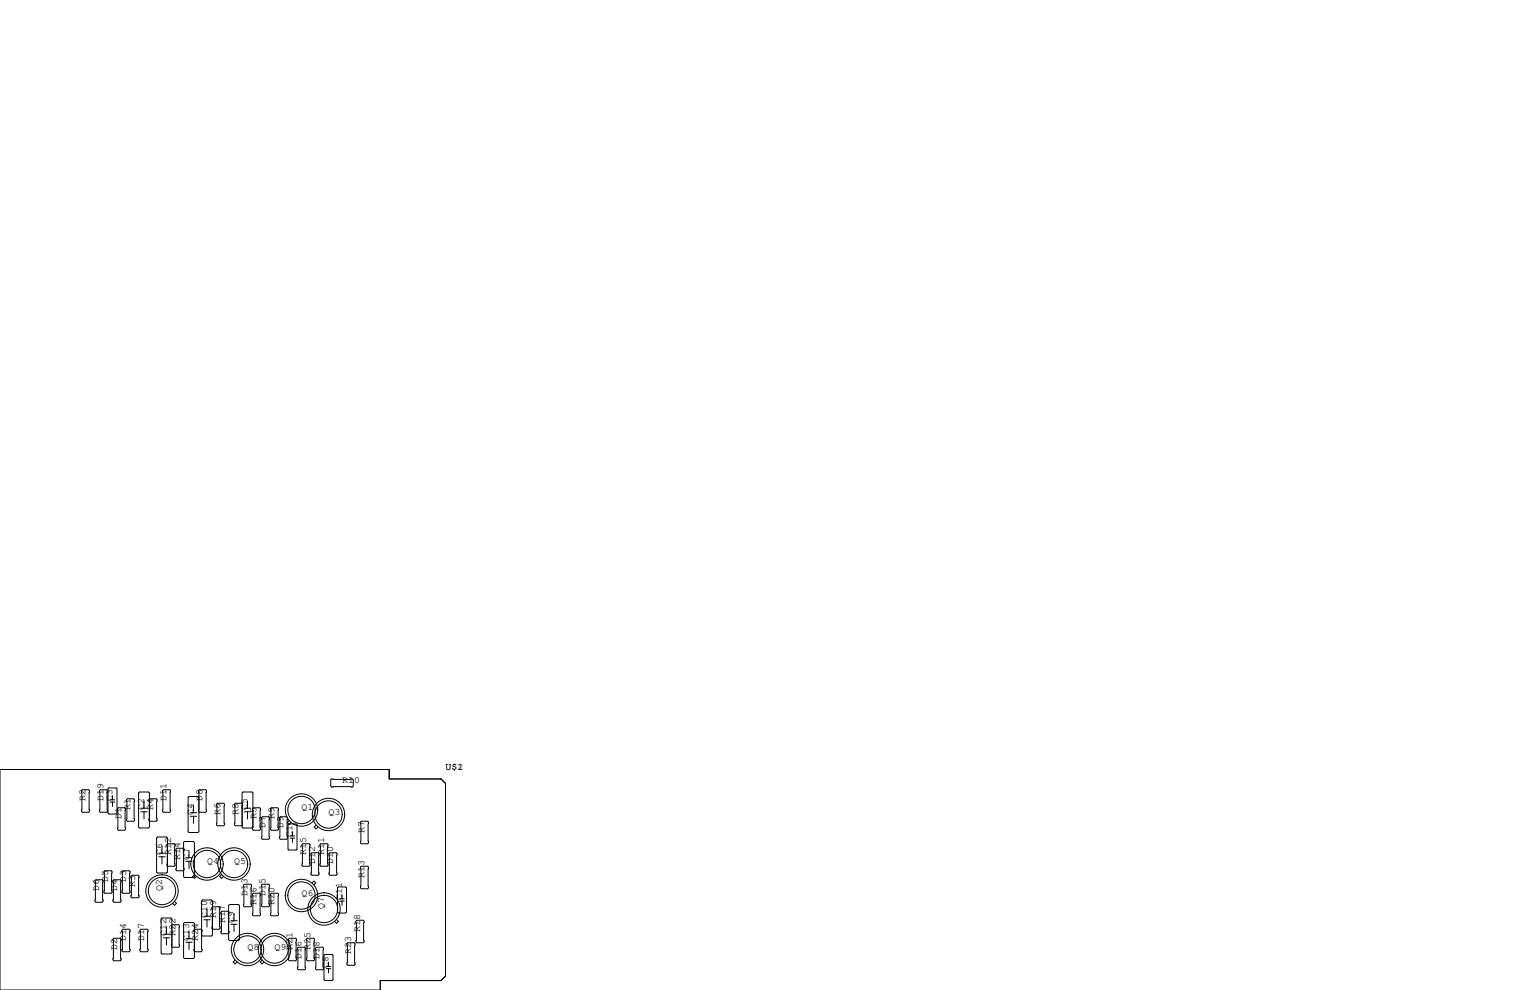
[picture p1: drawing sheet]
<svg xmlns="http://www.w3.org/2000/svg" width="432mm" height="279mm" viewBox="0 0 432 279" stroke-linecap="round" stroke-linejoin="round" font-family="sans-serif">
<g fill="none" stroke="#000" stroke-width=".28">
<path d="M0 217.2h109.9v2.6h14.6l1.2 1.3v54.4l-1.2 1.2h-17.2v2.7h-107.3zM93.6 219.8h5.8l.3 .3v1.8l-.3 .2h-5.8l-.3-.2v-1.8zM23.2 222.9h1.8l.3 .2v5.9l-.3 .2h-1.8l-.2-.2v-5.9zM28.3 222.9h1.8l.3 .2v5.9l-.3 .2h-1.8l-.2-.2v-5.9zM30.7 222.4h2.1l.2 .2v6.9l-.2 .2h-2.1l-.2-.2v-6.9zM31.1 226.4h1.3M31.1 225.7h1.3M31.8 224.5v1.2M31.8 226.4v1.2M33.4 228h1.8l.2 .2v5.9l-.2 .2h-1.8l-.3-.2v-5.9zM35.7 225.7l.2-.3h1.8l.3 .3v5.8l-.3 .3h-1.8l-.2-.3zM39.4 223.5h2.5l.3 .3v9.6l-.3 .3h-2.5l-.3-.3v-9.6z"/>
<path d="M39.8 228.1h1.7M39.8 229.1h1.7M40.6 226.1v2M40.6 229.1v2M42.2 226.2l-.2-.5 .3-.3h1.8l.2 .3v5.8l-.2 .3h-1.8l-.3-.3 .2-.5M44.5 236.2h2.5l.2 .3v9.6l-.2 .3h-2.5l-.3-.3v-9.6zM45.7 238.8v2M45.8 223.1l.3-.2h1.8l.2 .2v5.9l-.2 .2h-1.8l-.3-.2zM47.2 238.9l-.1-.5 .3-.3h1.7l.3 .3v5.8l-.3 .3h-1.7l-.3-.3 .1-.5M52.1 237.5h2.5l.3 .2v9.7l-.3 .2h-2.5l-.3-.2v-9.7zM53.7 230.4h1.8M53.7 229.4h1.8"/>
<path d="M54.6 227.3v2.1M54.6 230.4v2M56.1 225l-.2-.2h-2.6l-.2 .2v9.7l.2 .2h2.6l.2-.2-.1-11.6 .3-.2h1.7l.3 .2v5.9l-.3 .2h-1.7l-.3-.2 .1-.5M61.1 226.9l.2-.2h1.8l.3 .2v5.9l-.3 .2h-1.8l-.2-.2zM68.3 227.5l.2-.6-.3-.2h-1.8l-.2 .2v5.9l.2 .2h1.8l.3-.2-.2-.5M69 228.1h1.7M69 229.1h1.7M69.9 226.1v2M69.9 229.1v2M71.4 228.7l-.2-.5 .3-.2h1.8l.2 .2v5.9l-.2 .2h-1.8l-.3-.2 .2-10.3-.3-.3h-2.5l-.3 .3v9.6l.3 .3h2.5l.3-.3M73.8 230.8l.2-.3h1.8l.3 .3v5.8l-.3 .3h-1.8l-.2-.3zM76.3 228.2l.3-.2h1.8l.2 .2v5.9l-.2 .2h-1.8l-.3-.2z"/>
<path d="M78.9 230.8l.2-.3h1.8l.3 .3v5.8l-.3 .3h-1.8l-.2-.3zM81.5 232.5h2.1l.2 .3v6.8l-.2 .3h-2.1l-.2-.3v-6.8zM81.6 231.6l-.5 .5 .5 .6 .5-.6M81.9 235.9h1.3M81.9 236.6h1.3M82.6 234.7v1.2M82.6 236.6v1.1M85.5 238.1h1.7l.3 .3v5.8l-.3 .3h-1.7l-.3-.3v-5.8zM89.2 232.9l-.5 .5 .5 .5 .5-.5M90.6 238.1h1.7l.3 .3v5.8l-.3 .3h-1.7l-.3-.3v-5.8zM102 231.8h1.8l.2 .2v5.9l-.2 .2h-1.8l-.3-.2v-5.9zM26.8 248.5l.3-.2h1.7l.3 .2v5.9l-.3 .2h-1.7l-.3-.2z"/>
<path d="M29.3 246l.3-.3h1.8l.2 .3v5.8l-.2 .3h-1.8l-.3-.3zM31.9 248.5l.2-.2h1.8l.3 .2v5.9l-.3 .2h-1.8l-.2-.2zM34.4 246l.3-.3h1.7l.3 .3v5.8l-.3 .3h-1.7l-.3-.3zM37 247.3l.2-.3h1.8l.2 .3v5.8l-.2 .3h-1.8l-.2-.3zM44.8 241.8h1.8M44.8 240.8h1.8M45.5 259.3l.2-.2h2.6l.2 .2v9.7l-.2 .2h-2.6l-.2-.2zM45.7 241.8v2M49.3 254.4l.5 .6-.5 .5-.6-.5M51.8 240.2l.1-.6-.2-.2h-1.8l-.2 .2v5.9l.2 .2h1.8l.2-.2-.1-.5M52.5 243.1h1.7M52.5 242.1h1.7"/>
<path d="M53.3 240v2.1M53.3 243.1v2M54.9 246.8l-.5 .6 .5 .5 .5-.5M57.5 258.6h1.8M57.5 259.6h1.8M58.4 256.5v2.1M58.4 259.6v2M59.9 256.7l-.1-.5 .3-.3h1.7l.3 .3v5.8l-.3 .3h-1.7l-.3-.3 .1-.5M62.5 246.8l-.5 .6 .5 .5 .6-.5M64.5 257.9l.1-.5-.2-.2h-1.8l-.2 .2v5.9l.2 .2h1.8l.2-.2-.1-.5M64.5 255.5l.3-.2h2.5l.3 .2v9.7l-.3 .2h-2.5l-.3-.2zM65.2 259.8h1.7"/>
<path d="M66 257.8v2M68.7 249.8l.3-.2h1.7l.3 .2v5.9l-.3 .2h-1.7l-.3-.2zM71.2 252.3l.3-.2h1.8l.2 .2v5.9l-.2 .2h-1.8l-.3-.2zM73.8 249.8l.2-.2h1.8l.3 .2v5.9l-.3 .2h-1.8l-.2-.2zM76.3 252.3l.3-.2h1.8l.2 .2v5.9l-.2 .2h-1.8l-.3-.2zM87.8 240.9l.2-.2h1.8l.2 .2v5.9l-.2 .2h-1.8l-.2-.2zM88.1 249.2l.5-.5 .5 .5-.5 .5M92.8 240.9l.3-.2h1.8l.2 .2v5.9l-.2 .2h-1.8l-.3-.2zM95 259.5l.5 .5-.5 .6-.6-.6M95.3 250.6l.2-.3h2l.3 .3v6.8l-.3 .3h-2l-.2-.3zM95.9 254.3h1.3M95.9 253.7h1.3"/>
<path d="M96.5 252.5v1.2M96.5 254.3v1.2M100.5 260l.2-.3h1.8l.2 .3v5.8l-.2 .3h-1.8l-.2-.3zM101.7 244.7l.3-.2h1.8l.2 .2v5.9l-.2 .2h-1.8l-.3-.2zM31.9 265l.2-.2h1.8l.3 .2v5.9l-.3 .2h-1.8l-.2-.2zM34.4 262.5l.3-.2h1.7l.3 .2v5.9l-.3 .2h-1.7l-.3-.2zM39.5 262.5l.3-.2h1.7l.3 .2v5.9l-.3 .2h-1.7l-.3-.2zM46.1 264.7h1.8M46.1 263.7h1.8M47 261.6v2.1M47 264.7v2M48.5 261.7l-.1-.5 .2-.2h1.8l.3 .2v5.9l-.3 .2h-1.8l-.2-.2 .1-.5"/>
<path d="M51.8 260.6l.3-.3h2.5l.3 .3v9.7l-.3 .2h-2.5l-.3-.2zM52.5 265.9h1.7M52.5 264.9h1.7M53.3 262.9v2M53.3 265.9v2.1M54.9 263l-.2-.5 .3-.2h1.8l.2 .2-.1 .5M56.9 263.9l.3 .3h2.5l.2-.3v-9.6l-.2-.3h-2.5l-.3 .3 .1 14.1-.2 .2h-1.8l-.3-.2 .2-.6M65.2 260.9h1.7M66 260.9v2M66.3 271l-.5 .5 .5 .5 .6-.5M74 271l-.6 .5 .6 .5 .5-.5M81.4 265l.3-.2h1.7l.3 .2v5.9l-.3 .2h-1.7l-.3-.2z"/>
<path d="M83.9 267.6l.3-.3h1.8l.2 .3v5.8l-.2 .3h-1.8l-.3-.3zM86.5 265l.2-.2h1.8l.3 .2v5.9l-.3 .2h-1.8l-.2-.2zM89 267.6l.3-.3h1.8l.2 .3v5.8l-.2 .3h-1.8l-.3-.3zM91.4 269.6l.3-.2h2l.3 .2v6.9l-.3 .2h-2l-.3-.2zM92.1 272.7h1.2M92.1 273.4h1.2M92.7 271.5v1.2M92.7 273.4v1.2M97.9 266.3l.3-.2h1.7l.3 .2v5.9l-.3 .2h-1.7l-.3-.2z"/>
<circle cx="85.1" cy="228.6" r="3.9"/>
<circle cx="85.1" cy="228.6" r="4.6"/>
<circle cx="92.7" cy="229.9" r="3.9"/>
<circle cx="92.7" cy="229.9" r="4.6"/>
<circle cx="45.7" cy="251.5" r="3.9"/>
<circle cx="45.7" cy="251.5" r="4.6"/>
<circle cx="58.4" cy="243.8" r="4.6"/>
<circle cx="58.4" cy="243.8" r="3.9"/>
<circle cx="66" cy="243.8" r="4.6"/>
<circle cx="66" cy="243.8" r="3.9"/>
<circle cx="85.1" cy="252.7" r="3.9"/>
<circle cx="85.1" cy="252.7" r="4.6"/>
<circle cx="91.4" cy="256.5" r="3.9"/>
<circle cx="91.4" cy="256.5" r="4.6"/>
<circle cx="69.8" cy="268" r="4.6"/>
<circle cx="69.8" cy="268" r="3.9"/>
<circle cx="77.5" cy="268" r="4.6"/>
<circle cx="77.5" cy="268" r="3.9"/>
</g>
<g font-size="2.8">
<text x="96.5" y="221">R10</text>
<text x="125.7" y="217.2">U$1</text>
<text x="129.1" y="217.2">2</text>
<text x="24.1" y="226.1" transform="rotate(-90 24.1 226.1)">R2</text>
<text x="29.2" y="226.1" transform="rotate(-90 29.2 226.1)">D19</text>
<text x="31.7" y="226.1" transform="rotate(-90 31.7 226.1)">C3</text>
<text x="47" y="226.1" transform="rotate(-90 47 226.1)">D11</text>
<text x="57.1" y="226.1" transform="rotate(-90 57.1 226.1)">D8</text>
<text x="34.3" y="231.1" transform="rotate(-90 34.3 231.1)">D1</text>
<text x="36.8" y="228.6" transform="rotate(-90 36.8 228.6)">R1</text>
<text x="40.6" y="228.6" transform="rotate(-90 40.6 228.6)">C2</text>
<text x="43.2" y="228.6" transform="rotate(-90 43.2 228.6)">R4</text>
<text x="54.6" y="229.9" transform="rotate(-90 54.6 229.9)">C4</text>
<text x="62.2" y="229.9" transform="rotate(-90 62.2 229.9)">R6</text>
<text x="67.3" y="229.9" transform="rotate(-90 67.3 229.9)">R8</text>
<text x="69.8" y="228.6" transform="rotate(-90 69.8 228.6)">C5</text>
<text x="72.4" y="231.1" transform="rotate(-90 72.4 231.1)">R5</text>
<text x="74.9" y="233.7" transform="rotate(-90 74.9 233.7)">D7</text>
<text x="77.5" y="231.1" transform="rotate(-90 77.5 231.1)">R9</text>
<text x="80" y="233.7" transform="rotate(-90 80 233.7)">D9</text>
<text x="85.1" y="228.6">Q1</text>
<text x="92.7" y="229.9">Q3</text>
<text x="82.5" y="236.2" transform="rotate(-90 82.5 236.2)">C1</text>
<text x="102.9" y="234.9" transform="rotate(-90 102.9 234.9)">R7</text>
<text x="45.7" y="241.3" transform="rotate(-90 45.7 241.3)">C6</text>
<text x="48.3" y="241.3" transform="rotate(-90 48.3 241.3)">R12</text>
<text x="50.8" y="242.6" transform="rotate(-90 50.8 242.6)">R14</text>
<text x="53.3" y="242.6" transform="rotate(-90 53.3 242.6)">C7</text>
<text x="58.4" y="243.8">Q4</text>
<text x="66" y="243.8">Q5</text>
<text x="86.4" y="241.3" transform="rotate(-90 86.4 241.3)">R15</text>
<text x="88.9" y="243.8" transform="rotate(-90 88.9 243.8)">D12</text>
<text x="91.4" y="241.3" transform="rotate(-90 91.4 241.3)">R11</text>
<text x="94" y="243.8" transform="rotate(-90 94 243.8)">D10</text>
<text x="27.9" y="251.5" transform="rotate(-90 27.9 251.5)">D6</text>
<text x="30.5" y="248.9" transform="rotate(-90 30.5 248.9)">D5</text>
<text x="33" y="251.5" transform="rotate(-90 33 251.5)">D4</text>
<text x="35.6" y="248.9" transform="rotate(-90 35.6 248.9)">D3</text>
<text x="38.1" y="250.2" transform="rotate(-90 38.1 250.2)">R3</text>
<text x="45.7" y="251.5" transform="rotate(-90 45.7 251.5)">Q2</text>
<text x="102.9" y="247.6" transform="rotate(-90 102.9 247.6)">R13</text>
<text x="69.8" y="252.7" transform="rotate(-90 69.8 252.7)">D13</text>
<text x="72.4" y="255.3" transform="rotate(-90 72.4 255.3)">R16</text>
<text x="74.9" y="252.7" transform="rotate(-90 74.9 252.7)">D15</text>
<text x="77.5" y="255.3" transform="rotate(-90 77.5 255.3)">R20</text>
<text x="85.1" y="252.7">Q6</text>
<text x="91.4" y="256.5" transform="rotate(-90 91.4 256.5)">Q7</text>
<text x="96.5" y="254" transform="rotate(-90 96.5 254)">C11</text>
<text x="58.4" y="259.1" transform="rotate(-90 58.4 259.1)">C10</text>
<text x="61" y="259.1" transform="rotate(-90 61 259.1)">R19</text>
<text x="63.5" y="260.3" transform="rotate(-90 63.5 260.3)">R17</text>
<text x="66" y="260.3" transform="rotate(-90 66 260.3)">C9</text>
<text x="101.6" y="262.9" transform="rotate(-90 101.6 262.9)">R18</text>
<text x="33" y="268" transform="rotate(-90 33 268)">D2</text>
<text x="35.6" y="265.4" transform="rotate(-90 35.6 265.4)">D14</text>
<text x="40.6" y="265.4" transform="rotate(-90 40.6 265.4)">D17</text>
<text x="47" y="264.2" transform="rotate(-90 47 264.2)">C12</text>
<text x="49.5" y="264.2" transform="rotate(-90 49.5 264.2)">R22</text>
<text x="53.3" y="265.4" transform="rotate(-90 53.3 265.4)">C13</text>
<text x="55.9" y="265.4" transform="rotate(-90 55.9 265.4)">R24</text>
<text x="69.8" y="268">Q8</text>
<text x="77.5" y="268">Q9</text>
<text x="82.5" y="268" transform="rotate(-90 82.5 268)">R21</text>
<text x="87.6" y="268" transform="rotate(-90 87.6 268)">R25</text>
<text x="99.1" y="269.2" transform="rotate(-90 99.1 269.2)">R23</text>
<text x="85.1" y="270.5" transform="rotate(-90 85.1 270.5)">D16</text>
<text x="90.2" y="270.5" transform="rotate(-90 90.2 270.5)">D18</text>
<text x="92.7" y="273" transform="rotate(-90 92.7 273)">C8</text>
</g>
</svg>
